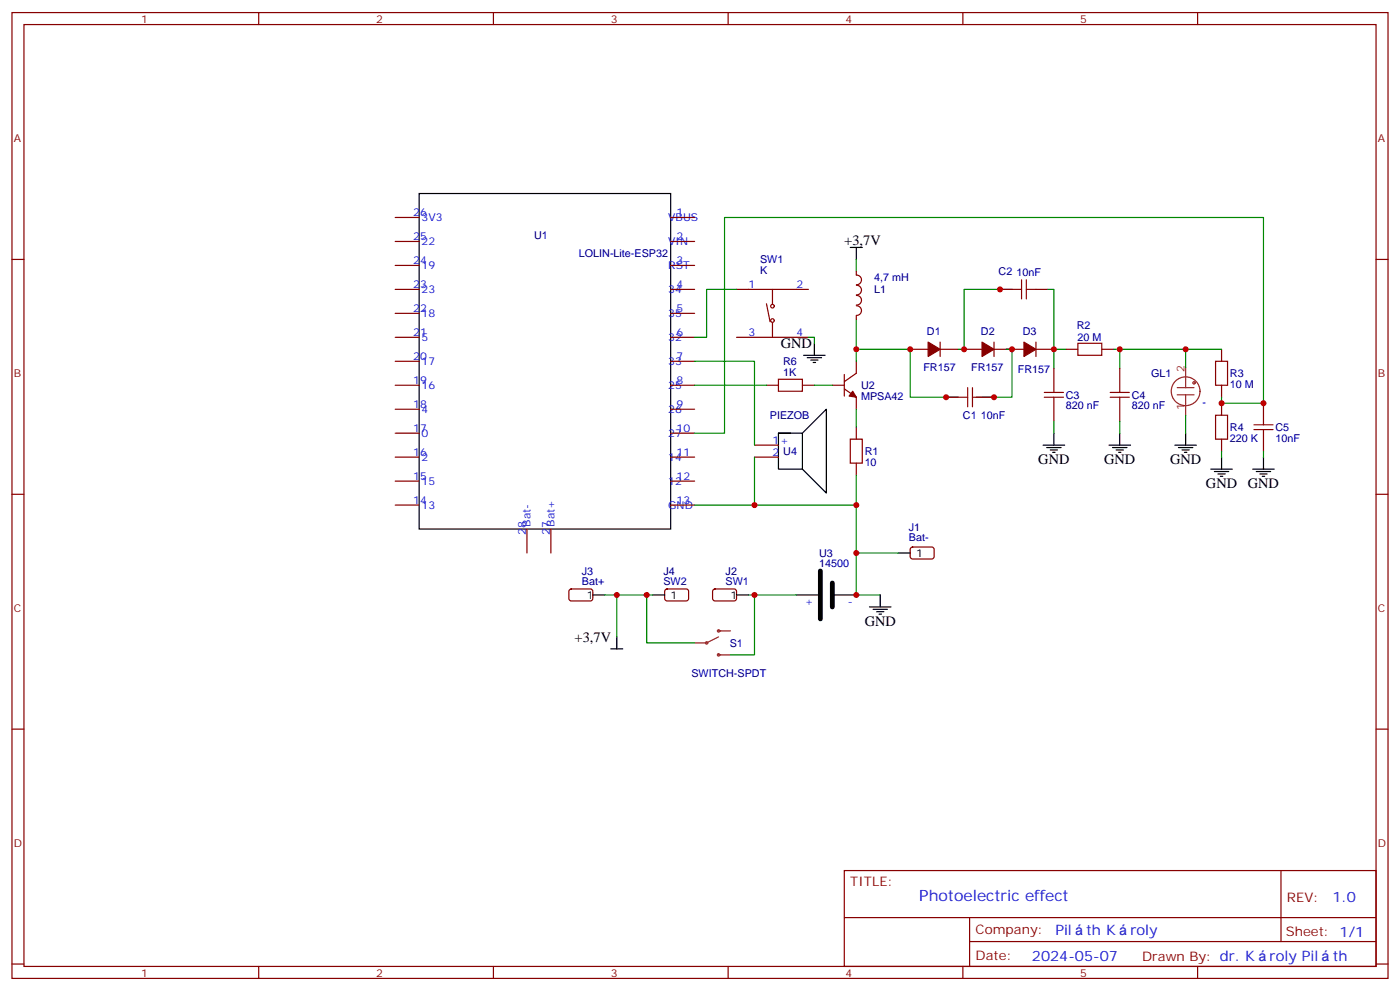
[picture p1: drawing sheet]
<svg xmlns="http://www.w3.org/2000/svg" width="412mm" height="292mm" viewBox="0 0 412 292" stroke-linecap="round" stroke-linejoin="round" font-family="sans-serif">
<g fill="none" stroke="#870000" stroke-width=".35">
<path d="M3.5 3.7h405.4v284.3h-405.4zM7.1 7.2h398.2v277.3h-398.2zM76.2 3.7v3.5M145.3 3.7v3.5M214.5 3.7v3.5M283.6 3.7v3.5M352.8 3.7v3.5M3.5 76.4h3.6M116.4 64h7.1M116.4 71.1h7.1M116.4 78.1h7.1M197.6 64h7"/>
<path d="M197.6 71.1h7M197.6 78.1h7M252.2 79.9v1.1M405.3 76.4h3.6M116.4 85.2h7.1M116.4 92.3h7.1M116.4 99.3h7.1M197.6 85.2h7M197.6 92.3h7M197.6 99.3h7M217 85.2h21.1M217 99.3h21.1"/>
<path d="M225.8 89.4l1 5.3M227.5 85.2v4.2M227.5 95.1v4.2M252.2 93v1M252.3 81a1.41 1.41 0 0 1 1.5 1.4 1.41 1.41 0 0 1-1.5 1.4M252.3 90a1.41 1.41 0 0 1 1.5 1.4 1.41 1.41 0 0 1-1.5 1.4M252.3 87a1.41 1.41 0 0 1 1.5 1.4 1.41 1.41 0 0 1-1.5 1.4M252.3 84a1.41 1.41 0 0 1 1.5 1.4 1.41 1.41 0 0 1-1.5 1.4M294.6 85.2h3.5M305.2 85.2h3.5M116.4 106.4h7.1M116.4 113.4h7.1"/>
<path d="M197.6 106.4h7M197.6 113.4h7M225.8 113.4h3.5M229.3 111.7h7.1v3.5h-7.1zM236.4 113.4h3.5M245.2 113.4h3.5M248.7 114.5l3.5 2.4v3.6M248.7 110.2v6.4M252.2 106.4v3.5l-3.5 2.5M268.1 102.8h5.3M276.9 100.7v4.3M276.9 102.8h5.3"/>
<path d="M278.7 116.9h3.5M284 102.8h5.3M289.3 116.9h3.5M292.8 102.8h8.8M292.8 100.7v4.3M305.2 102.8h5.2M305.2 100.7v4.3M310.4 108.5v7M310.4 116.9v7.1M314 102.8h3.5M317.5 101.1h7.1v3.5h-7.1zM324.6 102.8h3.5"/>
<path d="M329.8 108.5v7M329.8 116.9v7.1M358.1 106.4h3.5v7h-3.5zM359.8 102.8v3.6M359.8 113.4v3.5M359.8 118.7v3.5M372.2 118.7v3.5M116.4 120.5h7.1M116.4 127.5h7.1M116.4 134.6h7.1M197.6 120.5h7M197.6 127.5h7"/>
<path d="M197.6 134.6h7M222.2 134.6h7.1M222.2 131.1h7.1M250.5 129.3h3.5v7h-3.5zM252.2 125.8v3.5M252.2 136.3v3.6M358.1 122.2h3.5v7.1h-3.5zM359.8 129.3v3.5M372.2 129.3v3.5M3.5 145.5h3.6M116.4 141.6h7.1M116.4 148.7h7.1"/>
<path d="M155.2 155.8v7M162.3 155.8v7M197.6 141.6h7M197.6 148.7h7M405.3 145.5h3.6M167.8 173.6l.5-.2h5.9l.4 .7v2.4l-.7 .4h-5.9l-.4-.7v-2.1zM196 173.6l.5-.2h5.9l.4 .7v2.4l-.7 .4h-5.9l-.4-.7v-2.1zM210.1 173.6l.5-.2h5.9l.5 .7-.1 2.4-.6 .4h-6l-.4-.7v-2.1zM268.3 161.2l.5-.2 5.9 .1 .5 .6-.1 2.4-.6 .5-6-.1-.4-.6v-2.2zM3.5 214.7h3.6M405.3 214.7h3.6M248.7 256.3h156.6v28.2h-156.6z"/>
<path d="M377.3 256.3v20.9M248.7 270.1h156.5M285.6 277.2h119.6M285.6 270.1v14.2M3.5 283.8h3.6M76.2 284.5v3.5M145.3 284.5v3.5M214.5 284.5v3.5M283.6 284.5v3.5M352.8 284.5v3.5M405.3 283.8h3.6"/>
<circle cx="227.5" cy="90.1" r=".53"/>
<circle cx="227.5" cy="94.4" r=".53"/>
</g>
<g fill="none" stroke="#000" stroke-width=".35">
<path d="M123.5 57h74.1v98.8h-74.1zM250.5 72.8h3.5M252.2 72.8v3.6M236.7 104.6h6.4M237.8 105.3h4.2M238.8 106h2.1M239.5 106.7h.7M239.9 101.1v3.5M229.3 127.5h7.1v10.6h-7.1v-10.6h3.5M236.4 127.5l7-7v24.7l-7-7.1M307.3 131.1h6.3M308.3 131.8h4.3"/>
<path d="M309.4 132.5h2.1M310.1 133.2h.7M310.4 127.5v3.6M326.7 131.1h6.3M327.7 131.8h4.3M328.8 132.5h2.1M329.5 133.2h.7M329.8 127.5v3.6M346.1 131.1h6.3M347.1 131.8h4.3M348.2 132.5h2.1M348.9 133.2h.7"/>
<path d="M349.2 127.5v3.6M356.7 138.1h6.3M357.7 138.8h4.2M358.8 139.5h2.1M359.8 134.6v3.5M369 138.1h6.4M370.1 138.8h4.2M371.1 139.5h2.1M372.2 134.6v3.5M359.5 140.2h.7M371.8 140.2h.7M174.6 175.2h3.6"/>
<path d="M192.3 175.2h3.5M217 175.2h3.5M234.6 175.2h7.1M245.2 175.2h7M256.1 178.7h6.4M257.2 179.4h4.2M259.3 175.2v3.5M264.6 162.8h3.5M179.9 191h3.5M181.7 187.5v3.5M258.2 180.1h2.1M258.9 180.8h.7"/>
</g>
<g fill="none" stroke="#008700" stroke-width=".35">
<path d="M252.2 76.4v3.5M217 85.2h-8.9v14.1h-3.5M238.1 99.3h1.8v1.8M252.2 94v8.8h15.9v14.1h14.1M298.1 85.2h-14.1v17.6h-1.8M308.7 85.2h1.7v17.6h3.6M204.6 106.4h17.6v24.7M204.6 113.4h21.2M239.9 113.4h5.3M252.2 102.8v3.6M296.3 102.8h1.8v14.1h-10.6M310.4 102.8v5.7"/>
<path d="M328.1 102.8h1.7v5.7M329.8 102.8h19.4M359.8 102.8h-10.6v5.3M359.8 116.9v1.8h12.4v-54.7h-158.8v63.5h-8.8M222.2 134.6v14.1M252.2 139.9v8.8h-47.6M252.2 120.5v5.3M310.4 124v3.5M329.8 124v3.5M349.2 122.2v5.3M359.8 132.8v1.8M372.2 132.8v1.8"/>
<path d="M252.2 148.7v26.5h7.1M178.2 175.2h14.1M181.7 175.2v12.3M190.5 175.2v14.1h14.1M220.5 175.2h14.1M222.2 175.2v17.6h-7M252.2 162.8h12.4"/>
</g>
<g fill="#870000" stroke="#870000" stroke-width=".35">
<path d="M251.2 115.2l1 1.7-2.1-.3z"/>
<path d="M273.4 100.7l3.5 2.1-3.5 2.2z"/>
<path d="M289.3 100.7l3.5 2.1-3.5 2.2z"/>
<path d="M301.6 100.7l3.6 2.1-3.6 2.2z"/>
</g>
<path d="M241.7 168.1v14.1M245.2 171.6v7.1" fill="none" stroke="#000" stroke-width="1.4"/>
<g fill="none" stroke="#8c2424" stroke-width=".35">
<path d="M346.8 116.2h4.9M346.8 114.1h4.9M349.2 108.1v6M349.2 116.2v6M211.7 187.5l-3.6 1.8h-3.5M211.7 192.8h3.5M211.7 185.7h3.5"/>
<circle cx="349.2" cy="115.2" r="4.2"/>
<circle cx="351.7" cy="112.7" r=".35"/>
<circle cx="208.1" cy="189.3" r=".35"/>
<circle cx="211.7" cy="185.7" r=".35"/>
<circle cx="211.7" cy="192.8" r=".35"/>
</g>
<path d="M298.1 85.2h2.8M300.9 82.4v5.6M302.3 85.2h2.9M302.3 82.4v5.6M282.2 116.9h2.8M285 114.1v5.7M286.5 116.9h2.8M286.5 114.1v5.7M369.4 126.5h5.6M369.4 125.1h5.6M372.2 122.2v2.9M372.2 126.5v2.8" fill="none" stroke="#a10000" stroke-width=".35"/>
<path d="M307.6 116.9h5.7M307.6 115.5h5.7M327 116.9h5.7M327 115.5h5.7" fill="none" stroke="#900" stroke-width=".35"/>
<g fill="#c00">
<circle cx="252.2" cy="148.7" r=".88"/>
<circle cx="268.1" cy="102.8" r=".88"/>
<circle cx="298.1" cy="102.8" r=".88"/>
<circle cx="284" cy="102.8" r=".88"/>
<circle cx="252.2" cy="175.2" r=".88"/>
<circle cx="252.2" cy="162.8" r=".88"/>
<circle cx="181.7" cy="175.2" r=".88"/>
<circle cx="190.5" cy="175.2" r=".88"/>
<circle cx="359.8" cy="118.7" r=".88"/>
<circle cx="278.7" cy="116.9" r=".88"/>
<circle cx="292.8" cy="116.9" r=".88"/>
<circle cx="294.6" cy="85.2" r=".88"/>
<circle cx="310.4" cy="102.8" r=".88"/>
<circle cx="252.2" cy="102.8" r=".88"/>
<circle cx="222.3" cy="148.7" r=".88"/>
<circle cx="222.3" cy="175.2" r=".88"/>
<circle cx="372.2" cy="118.7" r=".88"/>
<circle cx="329.8" cy="102.8" r=".88"/>
<circle cx="349.3" cy="102.8" r=".88"/>
</g>
<text font-size="4.6" fill="#00f" x="270.8" y="265.3">Photoelectric effect</text>
<g font-size="4.2">
<text x="248.7" y="72.1">+3,7V</text>
<text x="230" y="102.4">GND</text>
<text x="305.9" y="136.7">GND</text>
<text x="325.3" y="136.7">GND</text>
<text x="344.7" y="136.7">GND</text>
<text x="355.2" y="143.8">GND</text>
<text x="367.6" y="143.8">GND</text>
<text x="254.7" y="184.3">GND</text>
<text x="169.3" y="188.9">+3,7V</text>
</g>
<g font-size="4.2" fill="#00f">
<text x="392.5" y="265.6">1.0</text>
<text x="310.9" y="275.1">Pil</text>
<text x="320" y="275.1">th K</text>
<text x="333" y="275.1">roly</text>
<text x="304" y="282.9">2024-05-07</text>
<text x="374" y="282.8">roly Pil</text>
<text x="392.6" y="282.8">th</text>
</g>
<g font-size="3.9" fill="#800">
<text x="250.5" y="260.9">TITLE:</text>
<text x="379.1" y="265.6">REV:</text>
<text x="287.4" y="275.1">Company:</text>
<text x="378.7" y="275.7">Sheet: 1/1</text>
<text x="287.4" y="282.8">Date:</text>
<text x="336.4" y="282.8">Drawn By: dr. K</text>
</g>
<g font-size="3.2" fill="#800">
<text x="41.6" y="6.7">1</text>
<text x="110.8" y="6.7">2</text>
<text x="179.9" y="6.7">3</text>
<text x="249.1" y="6.7">4</text>
<text x="318.2" y="6.7">5</text>
<text x="4.1" y="41.8">A</text>
<text x="405.9" y="41.8">A</text>
<text x="4.1" y="110.9">B</text>
<text x="405.9" y="110.9">B</text>
<text x="4.1" y="180.1">C</text>
<text x="405.9" y="180.1">C</text>
<text x="4.1" y="249.2">D</text>
<text x="405.9" y="249.2">D</text>
<text x="41.6" y="287.5">1</text>
<text x="110.8" y="287.5">2</text>
<text x="179.9" y="287.5">3</text>
<text x="249.1" y="287.5">4</text>
<text x="318.2" y="287.5">5</text>
</g>
<g font-size="3.2" fill="#00f">
<text x="121.7" y="63.7">26</text>
<text x="124.2" y="65.1">3V3</text>
<text x="196.8" y="65.1">VBUS</text>
<text x="199.3" y="63.7">1</text>
<text x="121.7" y="70.7">25</text>
<text x="199.3" y="70.7">2</text>
<text x="121.7" y="77.8">24</text>
<text x="124.2" y="72.1">22</text>
<text x="196.8" y="72.1">VIN</text>
<text x="199.3" y="77.8">3</text>
<text x="124.2" y="79.2">19</text>
<text x="196.8" y="79.2">RST</text>
<text x="121.7" y="84.8">23</text>
<text x="124.2" y="86.3">23</text>
<text x="196.8" y="86.3">34</text>
<text x="199.3" y="84.8">4</text>
<text x="220.5" y="84.8">1</text>
<text x="234.6" y="84.8">2</text>
<text x="121.7" y="91.9">22</text>
<text x="124.2" y="93.3">18</text>
<text x="196.8" y="93.3">35</text>
<text x="199.3" y="91.9">5</text>
<text x="121.7" y="99">21</text>
<text x="124.2" y="100.4">5</text>
<text x="196.8" y="100.4">32</text>
<text x="199.3" y="99">6</text>
<text x="220.5" y="99">3</text>
<text x="234.6" y="99">4</text>
<text x="121.7" y="106">20</text>
<text x="124.2" y="107.4">17</text>
<text x="196.8" y="107.4">33</text>
<text x="199.3" y="106">7</text>
<text x="121.7" y="113.1">19</text>
<text x="199.3" y="113.1">8</text>
<text x="124.2" y="114.5">16</text>
<text x="196.8" y="114.5">25</text>
<text x="121.7" y="120.1">18</text>
<text x="124.2" y="121.5">4</text>
<text x="196.8" y="121.5">26</text>
<text x="199.3" y="120.1">9</text>
<text x="121.7" y="127.2">17</text>
<text x="124.2" y="128.6">0</text>
<text x="196.8" y="128.6">27</text>
<text x="199.3" y="127.2">10</text>
<text x="227.5" y="130.7">1</text>
<text x="229.8" y="130.7">+</text>
<text x="121.7" y="134.2">16</text>
<text x="124.2" y="135.6">2</text>
<text x="196.8" y="135.6">14</text>
<text x="199.3" y="134.2">11</text>
<text x="227.5" y="134.2">2</text>
<text x="121.7" y="141.3">15</text>
<text x="124.2" y="142.7">15</text>
<text x="196.8" y="142.7">12</text>
<text x="199.3" y="141.3">12</text>
<text x="121.7" y="148.3">14</text>
<text x="124.2" y="149.8">13</text>
<text x="196.8" y="149.8">GND</text>
<text x="199.3" y="148.3">13</text>
<text x="156.3" y="155" transform="rotate(-90 156.3 155)">Bat-</text>
<text x="163.3" y="155" transform="rotate(-90 163.3 155)">Bat+</text>
<text x="154.9" y="157.5" transform="rotate(-90 154.9 157.5)">28</text>
<text x="161.9" y="157.5" transform="rotate(-90 161.9 157.5)">27</text>
<text x="237.1" y="178">+</text>
<text x="249.8" y="178">-</text>
</g>
<g font-size="3.2" fill="#000080">
<text x="157.3" y="70.3">U1</text>
<text x="170.5" y="75.6">LOLIN-Lite-ESP32</text>
<text x="223.9" y="77.3">SW1</text>
<text x="223.9" y="80.6">K</text>
<text x="257.5" y="82.8">4,7 mH</text>
<text x="294.2" y="81">C2</text>
<text x="299.4" y="81.3">10nF</text>
<text x="257.5" y="86.3">L1</text>
<text x="273.1" y="98.7">D1</text>
<text x="288.9" y="98.7">D2</text>
<text x="301.3" y="98.7">D3</text>
<text x="317.2" y="96.9">R2</text>
<text x="317.4" y="100.4">20 M</text>
<text x="230.7" y="107.4">R6</text>
<text x="230.7" y="110.6">1K</text>
<text x="272" y="109.3">FR157</text>
<text x="286.1" y="109.3">FR157</text>
<text x="299.9" y="109.9">FR157</text>
<text x="339.1" y="111">GL1</text>
<text x="362.3" y="111">R3</text>
<text x="253.6" y="117.7">MPSA42</text>
<text x="253.6" y="114.5">U2</text>
<text x="314" y="117.5">C3</text>
<text x="333.4" y="117.5">C4</text>
<text x="354.2" y="119.5">-</text>
<text x="362.3" y="114.3">10 M</text>
<text x="226.8" y="123.4">PIEZOB</text>
<text x="283.6" y="123.3">C1</text>
<text x="289" y="123.3">10nF</text>
<text x="314" y="120.5">820 nF</text>
<text x="333.4" y="120.5">820 nF</text>
<text x="362.3" y="130.1">220 K</text>
<text x="362.3" y="126.9">R4</text>
<text x="375.7" y="130.1">10nF</text>
<text x="375.7" y="127">C5</text>
<text x="230.7" y="134">U4</text>
<text x="254.7" y="137.1">10</text>
<text x="254.7" y="133.9">R1</text>
<text x="267.7" y="159.4">Bat-</text>
<text x="267.7" y="156.2">J1</text>
<text x="241.3" y="167">14500</text>
<text x="241.3" y="163.9">U3</text>
<text x="171.4" y="172.3">Bat+</text>
<text x="171.4" y="169.1">J3</text>
<text x="195.4" y="172.3">SW2</text>
<text x="195.4" y="169.1">J4</text>
<text x="213.7" y="172.3">SW1</text>
<text x="213.7" y="169.1">J2</text>
<text x="214.9" y="190.4">S1</text>
<text x="203.7" y="199.2">SWITCH-SPDT</text>
</g>
<g font-size="3.2" fill="#8d2323">
<text x="348.9" y="109.5" transform="rotate(-90 348.9 109.5)">2</text>
<text x="348.9" y="120.8" transform="rotate(-90 348.9 120.8)">1</text>
</g>
<g font-size="3.2">
<text x="269.9" y="163.9">1</text>
<text x="172.9" y="176.2">1</text>
<text x="197.6" y="176.2">1</text>
<text x="215.2" y="176.2">1</text>
</g>
</svg>
